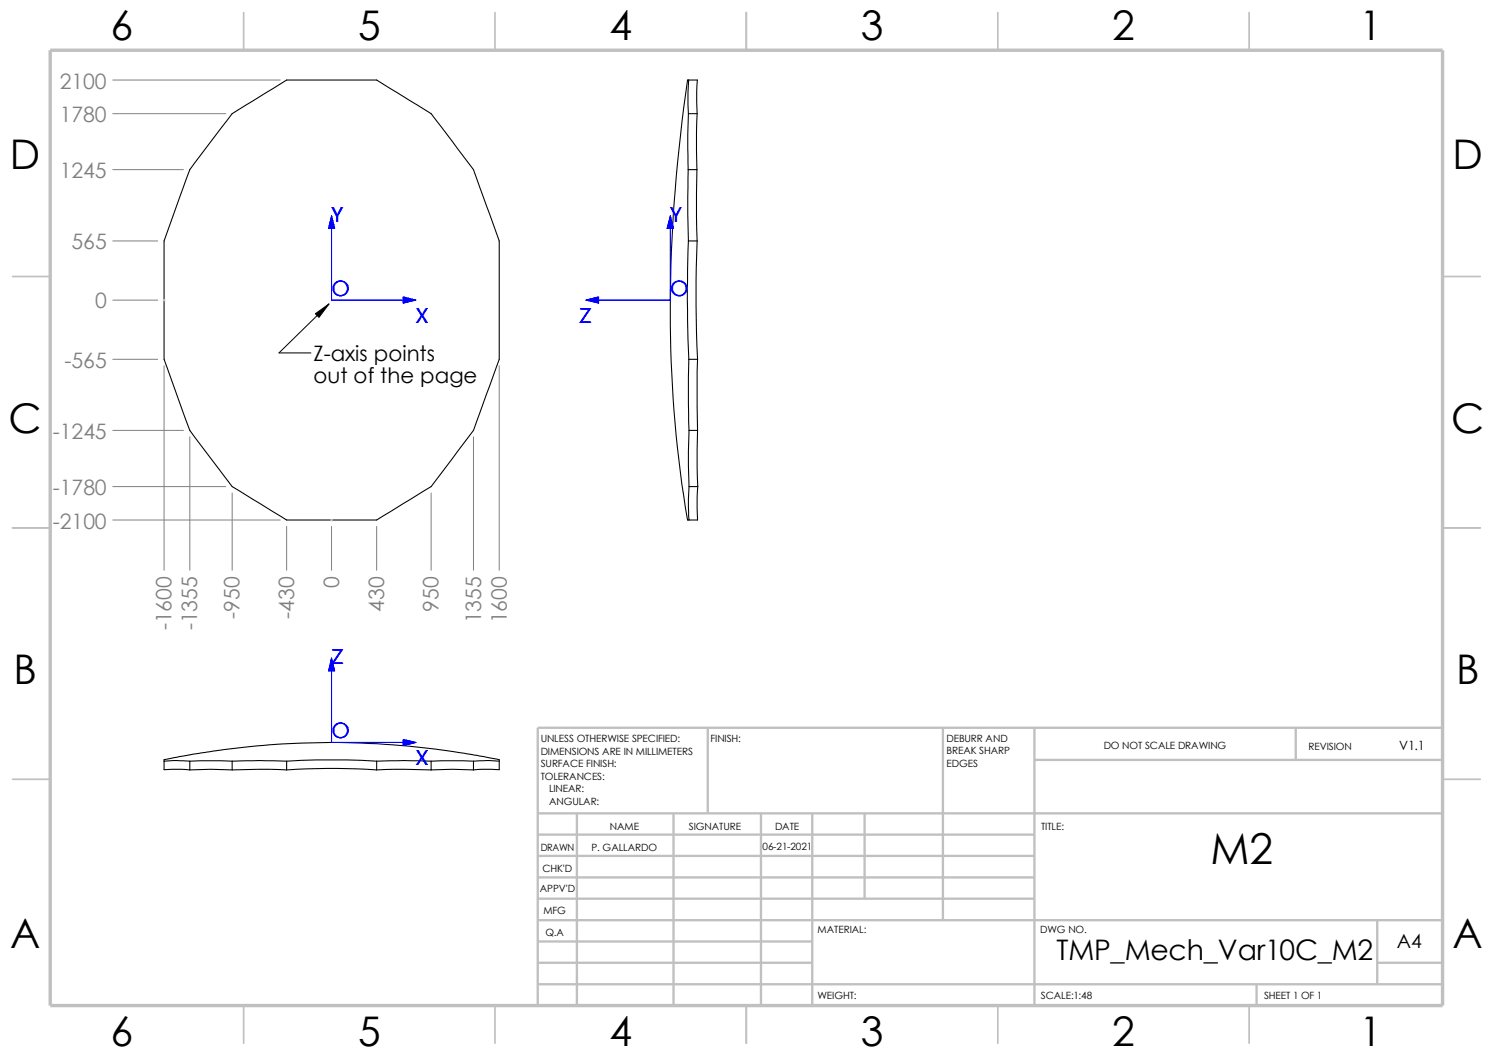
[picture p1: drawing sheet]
<svg xmlns="http://www.w3.org/2000/svg" width="297mm" height="210mm" viewBox="0 0 297 210" stroke-linecap="round" stroke-linejoin="round" font-family="sans-serif">
<g fill="none" stroke="#c0c0c0" stroke-width=".34">
<path d="M48.5 2.5v7.5M98.5 2.5v7.5M148.5 2.5v7.5M198.5 2.5v7.5M248.5 2.5v7.5M2.5 55h7.5M287 55h7.5M2.5 105h7.5M287 105h7.5M2.5 155h7.5M287 155h7.5M48.5 200v7.5"/>
<path d="M98.5 200v7.5M148.5 200v7.5M198.5 200v7.5M248.5 200v7.5"/>
</g>
<g fill="none" stroke="#c0c0c0" stroke-width=".47">
<path d="M140.8 144.7v17.1M187.6 144.7v38.3M205.8 144.7v55.3M205.8 151.1h81.2M257.8 144.7v6.4M287 144.7h-180v55.3M107 161.8h180M107 178.7h98.8M107 174.5h98.8M107 170.2h98.8M107 166h98.8M114.8 161.8v38.2"/>
<path d="M134 161.8v38.2M151.4 161.8v38.2M161.6 161.8v38.2M172 161.8v16.9M107 195.7h180M107 191.5h54.6M107 187.2h54.6M107 183h180M250 195.7v4.3M274 191.5h13M274 183v12.7"/>
</g>
<path d="M10 10h277v190h-277z" fill="none" stroke="#c0c0c0" stroke-width=".68" stroke-linecap="butt"/>
<g fill="none" stroke="#000" stroke-width=".21">
<path d="M137 15.9l-.1 2.5v4.2M137 15.9h-.2a288.1 288.1 0 0 0-1.5 77.9l1.5 9.6h.3M137 15.9h1.7l-.1 2.3 .1 4.4M46.2 22.6l10.8-6.7h17.9l10.9 6.7 2.1 2.8 6.3 8.3 5.1 14.2v23.6l-5.1 14.1-8.4 11.2-10.9 6.6h-17.9l-10.8-6.6-8.4-11.2-5.2-14.1v-23.6l5.2-14.2zM136.9 33.7l-.1 8.9 .1 5.3M136.9 33.7h1.7M136.9 22.6h1.8M136.9 22.6l-.1 4.2 .1 6.9M138.6 33.7v9.5l.1 4.7M138.7 22.6l-.1 3.7v7.4M136.9 47.9h1.8M136.9 47.9l-.2 11.8 .3 11.8"/>
<path d="M138.7 47.9a274.3 274.3 0 0 0 .1 23.6M137 71.5h1.8M137 71.5l-.1 8.8 .2 5.3M138.8 71.5v14.1M137.1 85.6l-.2 4.2 .2 7M137.1 96.8l-.2 2.5 .2 4.1M137.1 85.6h1.7M137.1 96.8h1.7M138.8 85.6l-.1 7.4 .1 3.8M138.8 96.8l-.1 2.2 .1 4.4h-1.7M32.6 151.4v1.7l3.4-.1 1.8 .1M32.6 151.4v-.3l8.2-1.5a165.8 165.8 0 0 1 58.5 1.5v.3"/>
<path d="M32.6 151.4l1.9-.1 3.3 .1M37.8 151.4h8.4M37.8 153.1l4.2-.1 4.2 .1M37.8 151.4v1.7M46.2 153.1l5.4-.1 5.4 .1M46.2 151.4v1.7M46.2 151.4l5.4-.1 5.4 .1M57 151.4l6-.3h6l5.9 .3M57 153.1a133.9 133.9 0 0 1 17.9 0M57 151.4v1.7M74.9 153.1l3.6-.1 7.3 .1M74.9 151.4v1.7"/>
<path d="M74.9 151.4l5.4-.1 5.5 .1M85.8 151.4h8.4M85.8 151.4v1.7M85.8 153.1l4.2-.1 4.2 .1M94.2 151.4v1.7M94.2 151.4l2.5-.1 2.6 .1M99.3 151.4v1.7l-3.4-.1-1.7 .1"/>
</g>
<g fill="#00f" stroke="#00f" stroke-width=".2">
<path d="M80.2 59.1l2.5 .6-2.5 .6z"/>
<path d="M66 42.9l.6 2.5h-1.2z"/>
<path d="M116.6 59.7l2.5-.6v1.2z"/>
<path d="M133.3 42.9l.7 2.5h-1.3z"/>
<path d="M80.2 147.1l2.5 .6-2.5 .6z"/>
<path d="M66 130.9l.6 2.5h-1.2z"/>
</g>
<path d="M66 42.9v16.8h16.7M133.3 42.9v16.8h-16.7M66 130.9v16.8h16.7" fill="none" stroke="#00f" stroke-width=".2"/>
<path d="M32.5 59.7h.3M32.5 59.6l.3 .3M32.6 59.6v.3M32.8 59.6l-.3 .3M65.8 103.4h.3M65.8 103.3l.3 .3M66 103.3v.3M66.1 103.3l-.3 .3" fill="none" stroke="#c0c0c0" stroke-width=".2"/>
<g fill="none" stroke="#808080" stroke-width=".2">
<path d="M22.4 15.9h33.4M22.4 33.7h14.1M22.4 22.6h22.5M22.4 59.7h9M22.4 47.9h9M22.4 71.5h9M32.6 72.7v40.7M99.3 72.7v40.7M22.4 96.8h22.5M22.4 85.6h14.1M37.8 86.9v26.5M46.2 98v15.4"/>
<path d="M85.8 98v15.4M94.2 86.9v26.5M22.4 103.4h33.4M57 104.7v8.7M66 104.7v8.7M74.9 104.7v8.7"/>
</g>
<path d="M65.4 60.5l-9.9 9.7h6.3" fill="none" stroke="#000" stroke-width=".2"/>
<path d="M62.7 62.4l2.7-1.9-1.9 2.6z" fill="#000" stroke="#000" stroke-width=".2"/>
<text font-size="8.5" x="240.8" y="171.7">M2</text>
<g font-size="8.1">
<text x="22" y="8">6</text>
<text x="71.2" y="8">5</text>
<text x="121.2" y="8">4</text>
<text x="171.2" y="8">3</text>
<text x="221.2" y="8">2</text>
<text x="270.5" y="8">1</text>
<text x="1.9" y="33.6">D</text>
<text x="288.9" y="33.6">D</text>
<text x="1.7" y="86.1">C</text>
<text x="288.7" y="86.1">C</text>
<text x="2.7" y="136.1">B</text>
<text x="289.7" y="136.1">B</text>
<text x="2" y="188.6">A</text>
<text x="289" y="188.6">A</text>
<text x="22" y="207.9">6</text>
<text x="71.2" y="207.9">5</text>
<text x="121.2" y="207.9">4</text>
<text x="171.2" y="207.9">3</text>
<text x="221.2" y="207.9">2</text>
<text x="270.5" y="207.9">1</text>
</g>
<text font-size="5.6" x="210.2" y="190.9">TMP_Mech_Var10C_M2</text>
<g font-size="4.2" fill="#808080">
<text x="11.9" y="17.6">2100</text>
<text x="11.9" y="24.3">1780</text>
<text x="11.9" y="35.4">1245</text>
<text x="14.2" y="49.6">565</text>
<text x="18.9" y="61.3">0</text>
<text x="12.8" y="73.1">-565</text>
<text x="10.5" y="87.3">-1245</text>
<text x="10.5" y="98.4">-1780</text>
<text x="10.5" y="105.1">-2100</text>
<text x="67.5" y="116.9" transform="rotate(-90 67.5 116.9)">0</text>
<text x="34.1" y="125.4" transform="rotate(-90 34.1 125.4)">-1600</text>
<text x="39.2" y="125.4" transform="rotate(-90 39.2 125.4)">-1355</text>
<text x="47.7" y="123" transform="rotate(-90 47.7 123)">-950</text>
<text x="58.5" y="123" transform="rotate(-90 58.5 123)">-430</text>
<text x="76.4" y="121.6" transform="rotate(-90 76.4 121.6)">430</text>
<text x="87.2" y="121.6" transform="rotate(-90 87.2 121.6)">950</text>
<text x="95.7" y="124" transform="rotate(-90 95.7 124)">1355</text>
<text x="100.8" y="124" transform="rotate(-90 100.8 124)">1600</text>
</g>
<g font-size="4.2" fill="#00f">
<text x="66" y="44.1">Y</text>
<text x="133.3" y="44.1">Y</text>
<text x="66" y="58.8">O</text>
<text x="133.3" y="58.8">O</text>
<text x="82.7" y="64.2">X</text>
<text x="115.3" y="64.2">Z</text>
<text x="66" y="132.1">Z</text>
<text x="66" y="146.8">O</text>
<text x="82.7" y="152.2">X</text>
</g>
<g font-size="4.2">
<text x="62.4" y="71.9">Z-axis points</text>
<text x="62.4" y="76.1">out of the page</text>
</g>
<text font-size="3.9" x="277.9" y="188.5">A4</text>
<text font-size="2.5" x="278.3" y="149.1">V1.1</text>
<g font-size="2">
<text x="107.6" y="147.6">UNLESS OTHERWISE SPECIFIED:</text>
<text x="141.4" y="147.6">FINISH:</text>
<text x="188.3" y="147.5">DEBURR AND</text>
<text x="219.6" y="149">DO NOT SCALE DRAWING</text>
<text x="260.3" y="149.2">REVISION</text>
<text x="107.6" y="155.1">TOLERANCES:</text>
<text x="107.6" y="150.1">DIMENSIONS ARE IN MILLIMETERS</text>
<text x="107.6" y="152.6">SURFACE FINISH:</text>
<text x="188.3" y="152.5">EDGES</text>
<text x="188.3" y="150">BREAK SHARP</text>
<text x="109.2" y="160.1">ANGULAR:</text>
<text x="109.2" y="157.6">LINEAR:</text>
<text x="121.3" y="165.1">NAME</text>
<text x="137" y="165">SIGNATURE</text>
<text x="154.2" y="165">DATE</text>
<text x="207.1" y="165">TITLE:</text>
<text x="107.6" y="169.2">DRAWN</text>
<text x="107.9" y="173.4">CHK'D</text>
<text x="117.7" y="169.2">P. GALLARDO</text>
<text x="151.7" y="169">06-21-2021</text>
<text x="107.4" y="177.5">APPV'D</text>
<text x="108.1" y="181.8">MFG</text>
<text x="162.6" y="185.5">MATERIAL:</text>
<text x="206.9" y="185.5">DWG NO.</text>
<text x="108.5" y="186.1">Q.A</text>
<text x="162.6" y="198.6">WEIGHT:</text>
<text x="207.1" y="198.6">SCALE:1:48</text>
<text x="251.5" y="198.6">SHEET 1 OF 1</text>
</g>
</svg>
